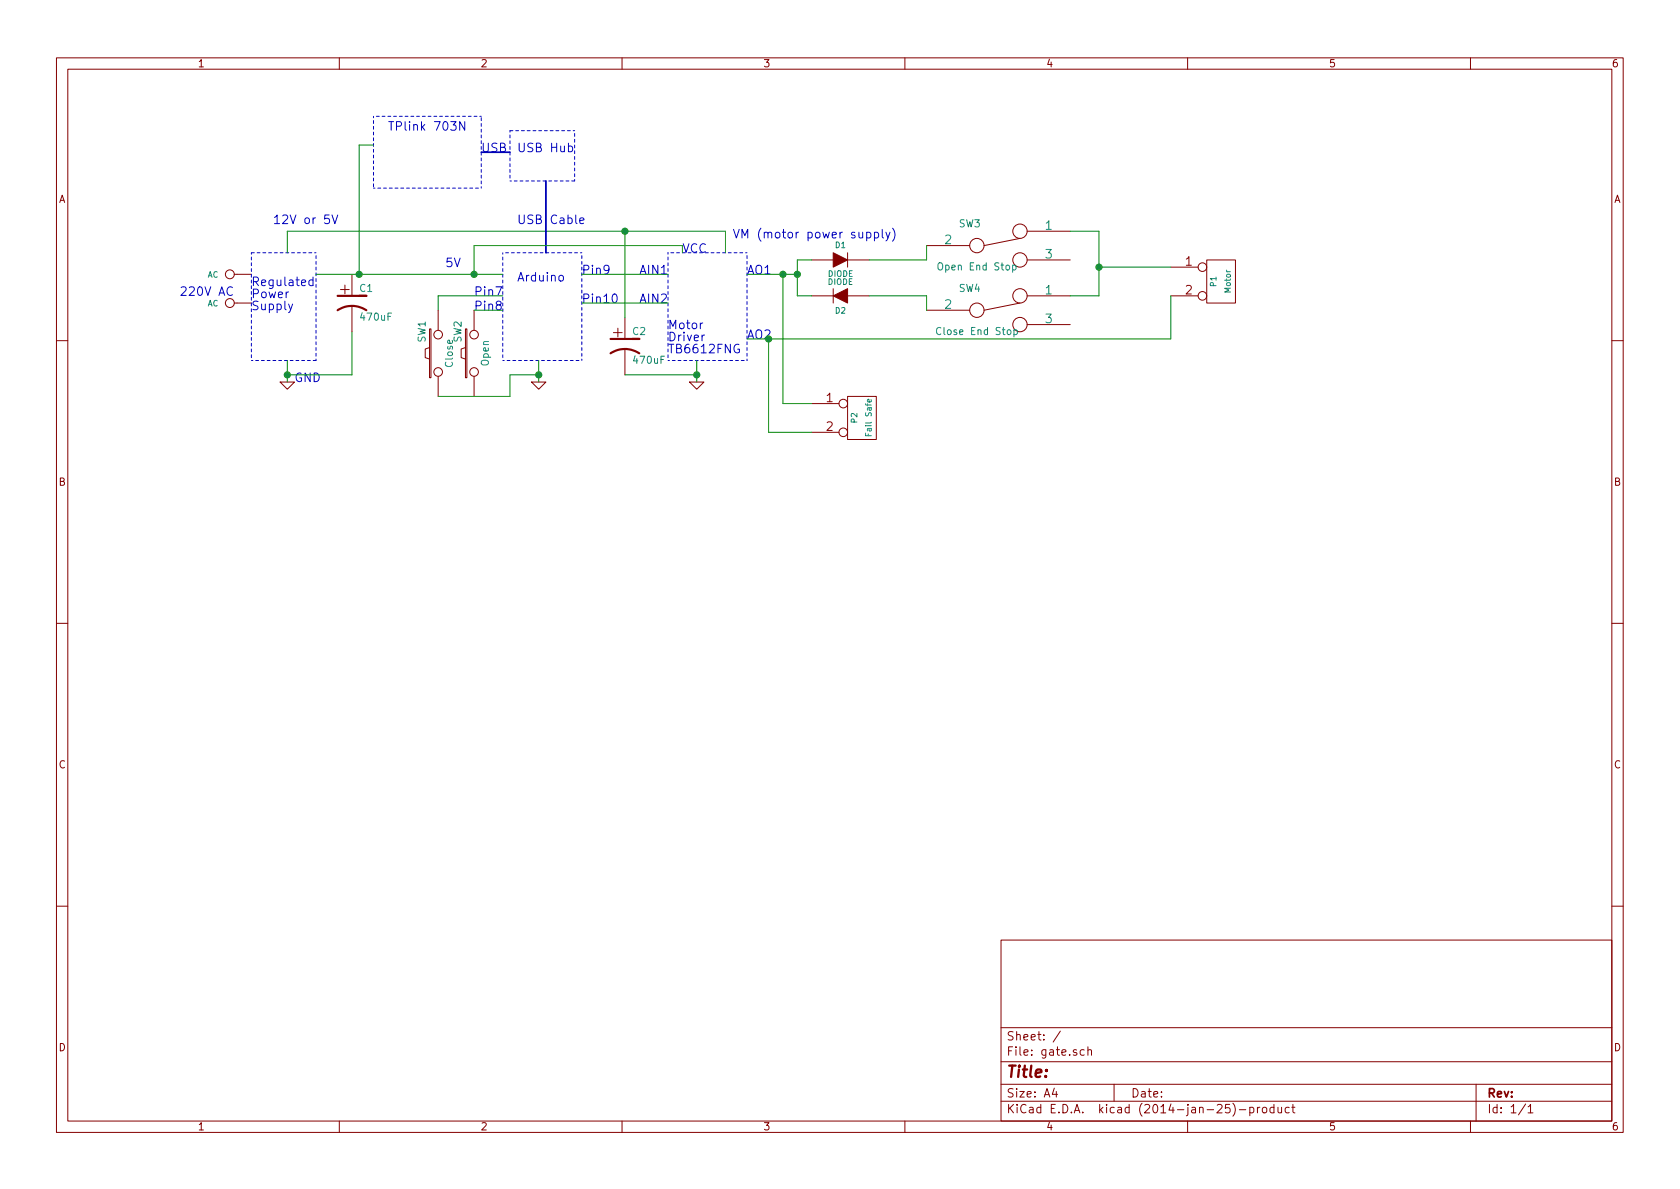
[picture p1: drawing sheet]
<svg xmlns="http://www.w3.org/2000/svg" width="297mm" height="210mm" viewBox="0 0 297 210" stroke-linecap="round" stroke-linejoin="round" font-family="sans-serif">
<g fill="none" stroke="#840000" stroke-width=".18">
<path d="M10 10.2h277v190h-277zM12 12.2h273v186h-273zM60 10.2v2M110 10.2v2M160 10.2v2M210 10.2v2M260 10.2v2M41.4 48.5h3M41.4 53.6h3M62.2 48.5v3.8M62.2 54.1v4.6M75.9 58.2h.3v8.6h-.3z"/>
<path d="M77.5 54.9v3.5M82.3 58.2h.2v8.6h-.2zM83.8 54.9v3.5M110.5 56.1v3.8M143.5 52.3h3.8M143.5 46h3.8M147.3 51v2.6M149.9 52.3h3.8M149.9 46h3.8M149.9 44.7v2.5M163.8 43.4h7.6M163.8 54.9h7.6"/>
<path d="M180.3 42.2l-6.3 1.2M180.3 53.6l-6.3 1.3M181.6 52.3h7.6M181.6 40.9h7.6M181.6 46h7.6M181.6 57.4h7.6M207 47.2h4.8M207 52.3h4.8M213.4 46h5v7.6h-5zM10 60.2h2M49.5 67.6h2.6l-1.3 1.2zM75.9 61.5l-.7 .2v1.5l.7 .3"/>
<path d="M77.5 66.5v3.6M82.3 61.5l-.8 .2v1.5l.8 .3M83.8 66.5v3.6M94 67.6h2.5l-1.3 1.2zM110.5 61.7v4.6M121.9 67.6h2.6l-1.3 1.2zM143.5 71.4h4.8M143.5 76.4h4.8M149.9 70.1h5v7.6h-5zM285 60.2h2M10 110.2h2M285 110.2h2"/>
<path d="M10 160.2h2M177 166.2h108v32h-108zM285 160.2h2M60 198.2v2M110 198.2v2M160 198.2v2M177 194.7h108M177 191.7h108M177 187.8h108M177 181.7h108M186.4 192.4l-.3 1.1h.9M186.8 193v1"/>
<path d="M187.5 182.3l-1.3 2M191.7 185.7l-.4-.1-.3 .3 .1 .6 .2 .1 .4-.1M192.4 185.7l.2-.1 .3 .1 .1 .9M192.4 185.1v1.5M197 191.7v3M210 198.2v2M218 195.1a1.71 1.71 0 0 1 0 2.3M219.1 196.2h1.2M221 195.9l.4-.1 .3 .3-.1 .6h-.6M221 195.8v1.5M222.3 195.8v1M222.8 195.8l-.5 .3"/>
<path d="M223.3 195.9l.2-.1 .4 .1 .1 .6-.1 .2-.4 .1-.2-.1zM225.2 195.9l-.4-.1-.3 .3 .1 .6 .2 .1 .4-.1M225.2 195.3v1.5M226 195.8v.9l.4 .1 .2-.1M226.6 195.8v1M227.9 195.9l-.4-.1-.3 .3 .1 .6 .2 .1 .4-.1M228.4 195.8h.6M228.6 195.3v1.3l.4 .2M260 198.2v2M261 191.7v6.5M269.7 195.2l-1.2 1.9M270.2 195.7l.4-.4v1.5"/>
<path d="M270.2 196.8h.8"/>
<circle cx="40.6" cy="53.6" r=".79"/>
<circle cx="40.6" cy="48.5" r=".79"/>
<circle cx="77.5" cy="59.2" r=".76"/>
<circle cx="83.8" cy="59.2" r=".76"/>
<circle cx="172.7" cy="54.9" r="1.27"/>
<circle cx="172.7" cy="43.4" r="1.27"/>
<circle cx="180.3" cy="52.3" r="1.27"/>
<circle cx="180.3" cy="46" r="1.27"/>
<circle cx="180.3" cy="57.4" r="1.27"/>
<circle cx="180.3" cy="40.9" r="1.27"/>
<circle cx="212.6" cy="52.3" r=".76"/>
<circle cx="212.6" cy="47.2" r=".76"/>
<circle cx="77.5" cy="65.8" r=".76"/>
<circle cx="83.8" cy="65.8" r=".76"/>
<circle cx="149.1" cy="71.4" r=".76"/>
<circle cx="149.1" cy="76.4" r=".76"/>
</g>
<g fill="none" stroke="#0000c2" stroke-width=".18">
<path d="M58.7 38l.5 1.5 .5-1.5M82.2 21.5v1.5l-.9-1.5v1.5M100.5 25.9a.48 .48 0 0 1 .7 .1v.7a.48 .48 0 0 1-.7 .1M102.5 39l.8-.1-.1-.3-.5-.1-.2 .3 .1 .7h.6M41.1 50.9a.62 .62 0 0 0-.8 0 .62 .62 0 0 0-.2 .7 .58 .58 0 0 0 .3 .6 .58 .58 0 0 0 .7-.1M51.7 53.8l-.5 1.3-.2 .2M55.3 49.6a.48 .48 0 0 0-.6 .1v.7a.48 .48 0 0 0 .6 0M55.3 49v1.5M98.9 48.8l.2-.1 .4 .1 .1 .6-.1 .2-.4 .1-.2-.2zM108.4 52.1l.2-.1a.81 .81 0 0 1 .5 .8 .81 .81 0 0 1-.5 .7l-.2-.1-.2-.5zM124.6 59.3h-.3l-.2 .3M153.2 41.1a.48 .48 0 0 1 .7 .1v.7a.48 .48 0 0 1-.7 .1"/>
<path d="M154.6 41.1a.48 .48 0 0 1 .7 .1v.7a.48 .48 0 0 1-.7 .1M154.6 41.1v1.5M156 40.6v1.3l.2 .2M156.6 41.1l.4 1M157.4 41.1l-.6 1.3-.2 .2M157.8 40.4a1.75 1.75 0 0 1 0 2.3M130.7 61a.71 .71 0 0 0-.9 .6 .71 .71 0 0 0 .9 .7v-.6h-.3"/>
</g>
<path d="M59.7 54.9a4.6 4.6 0 0 1 5.1 0M59.7 52.3h5.1h-1.3M107.9 59.9h5.1h-1.2M107.9 62.5a4.6 4.6 0 0 1 5.1 0" fill="none" stroke="#840000" stroke-width=".38"/>
<path d="M166.3 58a.5 .5 0 0 0-.6 0 .5 .5 0 0 0-.1 .6l.1 .4a.41 .41 0 0 0 .6 0M179 47l.4-.1 .3 .2-.2 .6h-.5M179 46.9v1.3M179.3 58.4l.3-.1 .3 .3-.1 .5h-.5M179.3 58.3v1.3M154 70.7l.1 .3-.2 .1-.5-.1v-.3l.2-.1 .1 .5" fill="none" stroke="#008484" stroke-width=".18"/>
<g fill="#840000" stroke="#840000" stroke-width=".18">
<path d="M147.3 44.7l2.6 1.3-2.6 1.2z"/>
<path d="M147.3 52.3l2.6-1.3v2.6z"/>
</g>
<g fill="none" stroke="#0000c2" stroke-width=".18" stroke-dasharray=".5" stroke-dashoffset=".3">
<path d="M66 20.6v12.7M66 33.3h19.1M85.1 33.3v-12.7M85.1 20.6h-19.1M90.2 23.1v8.9M90.2 32h11.4M101.6 32v-8.9M101.6 23.1h-11.4M44.4 44.7v19M55.9 44.7h-11.5M88.9 44.7v19M102.9 44.7h-14"/>
<path d="M118.1 44.7v19M132.1 44.7h-14M44.4 63.7h11.5M55.9 63.7v-19M88.9 63.7h14M102.9 63.7v-19M118.1 63.7h14M132.1 63.7v-19"/>
</g>
<g fill="none" stroke="#008400" stroke-width=".18">
<path d="M66 25.6h-2.5v22.9M50.8 44.7v-3.8h77.5v3.8M55.9 48.5h33M62.2 58.7v7.6h-11.4M83.8 54.9h5.1M88.9 52.3h-11.4v2.6M102.9 48.5h15.2M102.9 53.6h15.2M110.5 40.9v15.2M120.6 43.4h-36.8v5.1M132.1 48.5h8.9M135.9 59.9v16.5h7.6"/>
<path d="M138.4 48.5v22.9h5.1M143.5 46h-2.5v6.3h2.5M153.7 52.3h10.1v2.6M163.8 43.4v2.6h-10.1M189.2 40.9h5.1v11.4h-5.1M194.3 47.2h12.7M207 52.3v7.6h-74.9M50.8 63.7v3.9M95.2 63.7v3.9M95.2 66.3h-5v3.8h-12.7M110.5 66.3h12.7M123.2 63.7v3.9"/>
</g>
<g fill="#008400" stroke="#008400" stroke-width=".25">
<circle cx="95.3" cy="66.3" r=".51"/>
<circle cx="50.8" cy="66.3" r=".51"/>
<circle cx="63.5" cy="48.5" r=".51"/>
<circle cx="141" cy="48.5" r=".51"/>
<circle cx="194.3" cy="47.2" r=".51"/>
<circle cx="110.5" cy="40.9" r=".51"/>
<circle cx="123.2" cy="66.3" r=".51"/>
<circle cx="83.8" cy="48.5" r=".51"/>
<circle cx="138.4" cy="48.5" r=".51"/>
</g>
<path d="M85.1 26.9h5.1M96.5 32v12.7" fill="none" stroke="#000084" stroke-width=".3"/>
<g font-size="2.8" fill="#840000">
<text x="60.1" y="52.1">+</text>
<text x="108.4" y="59.7">+</text>
<text x="178" y="190.5">Title:</text>
</g>
<g font-size="2.1" fill="#0000c2">
<text x="68.6" y="23.1">TPlink 703N</text>
<text x="85.1" y="26.9">USB</text>
<text x="91.4" y="26.9">USB Hub</text>
<text x="48.3" y="39.6">12V or 5V</text>
<text x="91.4" y="39.6">USB Cable</text>
<text x="78.7" y="47.2">5V</text>
<text x="120.6" y="44.7">VCC</text>
<text x="129.5" y="42.2">VM (motor power supply)</text>
<text x="31.7" y="52.3">220V AC</text>
<text x="44.4" y="50.6">Regulated</text>
<text x="44.4" y="52.7">Power</text>
<text x="83.8" y="52.3">Pin7</text>
<text x="91.4" y="49.8">Arduino</text>
<text x="102.9" y="48.5">Pin9</text>
<text x="102.9" y="53.6">Pin10</text>
<text x="113" y="48.5">AIN1</text>
<text x="113" y="53.6">AIN2</text>
<text x="132.1" y="48.5">AO1</text>
<text x="44.4" y="54.9">Supply</text>
<text x="83.8" y="54.9">Pin8</text>
<text x="118.1" y="58.2">Motor</text>
<text x="118.1" y="60.3">Driver</text>
<text x="118.1" y="62.5">TB6612FNG</text>
<text x="52.1" y="67.6">GND</text>
</g>
<g font-size="2.1" fill="#008484">
<text x="184.8" y="40.6">1</text>
<text x="167.1" y="43.2">2</text>
<text x="184.8" y="45.7">3</text>
<text x="184.8" y="52.1">1</text>
<text x="167.1" y="54.6">2</text>
<text x="184.8" y="57.1">3</text>
</g>
<g font-size="2.1" fill="#840000">
<text x="209.6" y="47">1</text>
<text x="209.6" y="52.1">2</text>
<text x="146.1" y="71.1">1</text>
<text x="146.1" y="76.2">2</text>
<text x="178" y="184">Sheet: /</text>
<text x="178" y="186.7">File: gate.sch</text>
<text x="178" y="196.9">KiCad E.D.A. kicad (2014-jan-25)-product</text>
<text x="178" y="194.1">Size: A4</text>
<text x="200" y="194.1">Date:</text>
<text x="263" y="194.1">Rev:</text>
<text x="263" y="196.9">Id: 1/1</text>
</g>
<text font-size="2.1" fill="#008400" x="132.1" y="59.9">AO2</text>
<g font-size="1.8" fill="#840000">
<text x="35" y="11.9">1</text>
<text x="85" y="11.9">2</text>
<text x="135" y="11.9">3</text>
<text x="185" y="11.9">4</text>
<text x="235" y="11.9">5</text>
<text x="285" y="11.9">6</text>
<text x="10.4" y="35.9">A</text>
<text x="285.3" y="35.9">A</text>
<text x="10.4" y="85.9">B</text>
<text x="285.3" y="85.9">B</text>
<text x="10.4" y="135.9">C</text>
<text x="285.3" y="135.9">C</text>
<text x="10.4" y="185.9">D</text>
<text x="285.3" y="185.9">D</text>
<text x="35" y="199.9">1</text>
<text x="85" y="199.9">2</text>
<text x="135" y="199.9">3</text>
<text x="185" y="199.9">4</text>
<text x="235" y="199.9">5</text>
<text x="285" y="199.9">6</text>
</g>
<g font-size="1.8" fill="#008484">
<text x="169.5" y="40.2">SW3</text>
<text x="166.3" y="47.8">Open End Stop</text>
<text x="63.6" y="51.6">C1</text>
<text x="169.5" y="51.6">SW4</text>
<text x="63.9" y="56.7">470uF</text>
<text x="111.9" y="59.2">C2</text>
<text x="166.2" y="59.2">Close End Stop</text>
<text x="75.2" y="60.5" transform="rotate(-90 75.2 60.5)">SW1</text>
<text x="80.1" y="64.9" transform="rotate(-90 80.1 64.9)">Close</text>
<text x="81.6" y="60.5" transform="rotate(-90 81.6 60.5)">SW2</text>
<text x="86.4" y="64.7" transform="rotate(-90 86.4 64.7)">Open</text>
<text x="112.2" y="64.3">470uF</text>
</g>
<g font-size="1.4" fill="#008484">
<text x="147.7" y="43.9">D1</text>
<text x="36.7" y="49.1">AC</text>
<text x="146.3" y="50.4">DIODE</text>
<text x="146.4" y="48.9">DIODE</text>
<text x="215.1" y="50.6" transform="rotate(-90 215.1 50.6)">P1</text>
<text x="217.6" y="51.7" transform="rotate(-90 217.6 51.7)">Motor</text>
<text x="36.7" y="54.2">AC</text>
<text x="147.7" y="55.4">D2</text>
<text x="151.6" y="74.8" transform="rotate(-90 151.6 74.8)">P2</text>
<text x="154.1" y="76.8" transform="rotate(-90 154.1 76.8)">Fail Safe</text>
</g>
</svg>
